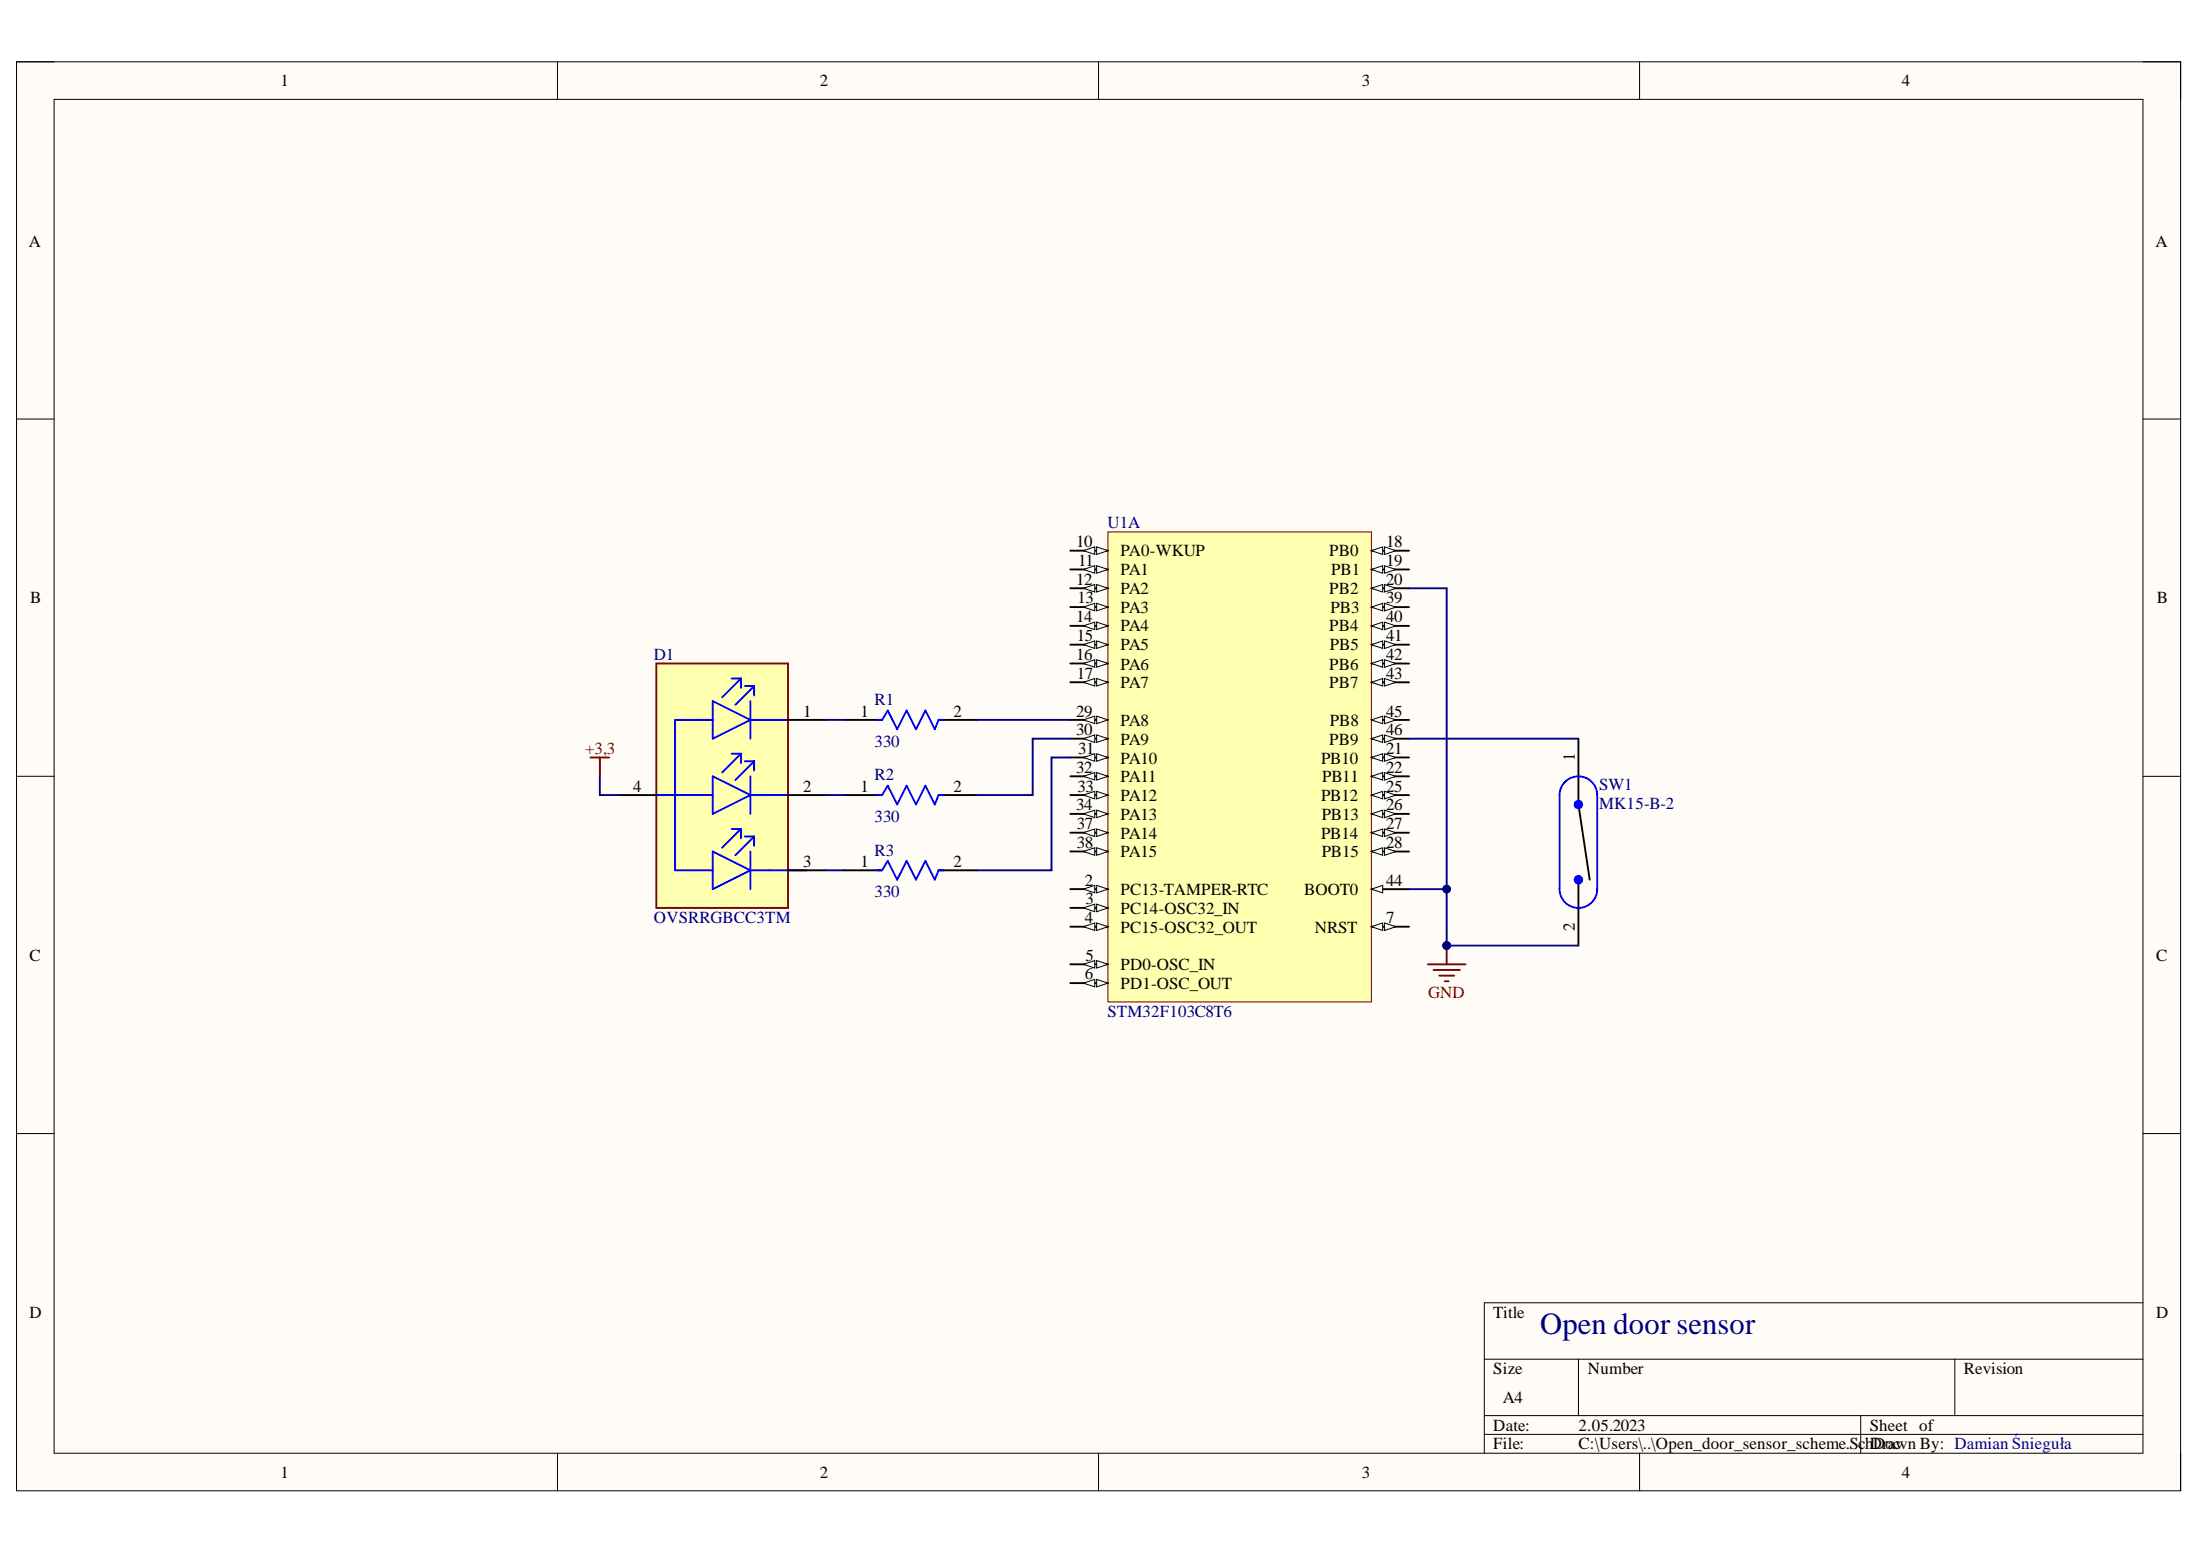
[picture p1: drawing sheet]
# Altium schematic sheet Open_door_sensor_scheme.SchDoc
size A4

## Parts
D1  OVSRRGBCC3TM  [FP-OVSRRGBCC3TM-MFG]
R1  330  [FP-CRCW0603-e3-MFG]
R2  330  [FP-CRCW0603-e3-MFG]
R3  330  [FP-CRCW0603-e3-MFG]
SW1  MK15-B-2  [STAN-MK15-B-2_V]
U1  STM32F103C8T6  [STM-LQFP48_L]  (part A of 2)

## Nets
+3,3: D1.4(COMMON_ANODE)
GND: SW1.2 U1.20(PB2) U1.44(BOOT0)
NetD1_1: D1.1(RED_C) R1.1
NetD1_2: D1.2(GREEN_C) R2.1
NetD1_3: D1.3(BLUE_C) R3.1
NetR1_2: R1.2 U1.29(PA8)
NetR2_2: R2.2 U1.30(PA9)
NetR3_2: R3.2 U1.31(PA10)
NetSW1_1: SW1.1 U1.46(PB9)

Not connected (* = marked no-connect by the designer): U1 2(PC13-TAMPER-RTC) 3(PC14-OSC32_IN) 4(PC15-OSC32_OUT) 5(PD0-OSC_IN) 6(PD1-OSC_OUT) 7(NRST) 10(PA0-WKUP) 11(PA1) 12(PA2) 13(PA3) 14(PA4) 15(PA5) 16(PA6) 17(PA7) 18(PB0) 19(PB1) 21(PB10) 22(PB11) 25(PB12) 26(PB13) 27(PB14) 28(PB15) 32(PA11) 33(PA12) 34(PA13) 37(PA14) 38(PA15) 39(PB3) 40(PB4) 41(PB5) 42(PB6) 43(PB7) 45(PB8)

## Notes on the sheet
- Open door sensor
- Damian Śnieguła
